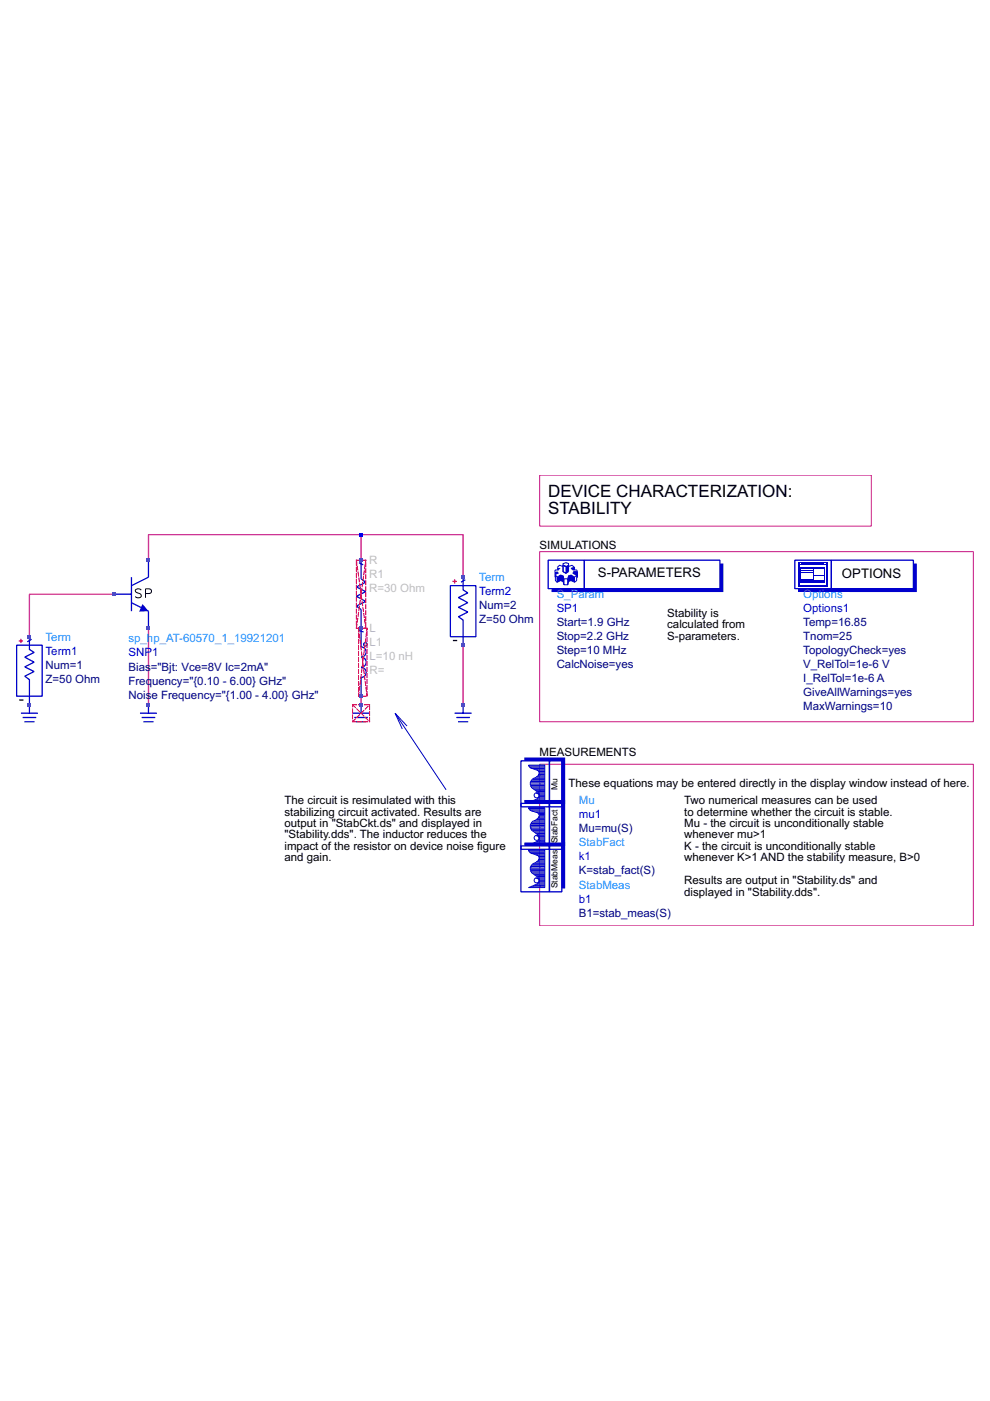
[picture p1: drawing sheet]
<svg xmlns="http://www.w3.org/2000/svg" width="210mm" height="297mm" viewBox="0 0 210 297" stroke-linecap="round" stroke-linejoin="round" font-family="sans-serif">
<g fill="none" stroke="#0000cd" stroke-width=".21">
<path d="M83.8 151.2l10.8 16.2M86.3 153.9l-2.5-2.7 1.5 3.4M112.1 180.3h3.4v7.9h-3.4l1.8-.7a1.05 1.05 0 0 0 .3-1.3l-1.5-1.2a1.38 1.38 0 0 1 .9-2.1l.5-.3 .1-.3a.66 .66 0 0 0-.1-1l-1.8-.5zM112.2 180.4h3.3M112.3 180.7h3.2M112.4 184h3.1M112.4 184.3h3.1M112.5 184.6h3M112.5 183.8h3M112.6 184.8h2.9M112.6 183.6h2.9M112.7 188h2.8"/>
<path d="M112.8 181h2.7M112.9 185.1h2.6M112.9 183.3h2.6M113.2 185.4h2.3M113.2 187.7h2.3M113.2 183h2.3M113.6 185.7h1.9M113.7 181.2h1.8M113.8 182.8h1.7M113.9 187.5h1.6M114 185.8h1.5M114.1 182.5h1.4"/>
<path d="M114.2 186.1h1.3M114.2 187.2h1.3M114.2 181.5h1.3M114.2 182.2h1.3M114.3 186.4h1.2M114.3 186.9h1.2M114.3 181.7h1.2M114.3 182h1.2M114.4 186.7h1.1"/>
<circle cx="113.8" cy="186.7" r=".54"/>
</g>
<path d="M76.6 113.4h21.6v9M76.6 113.4h-45.1v5.4M76.6 113.4v5.4M24.3 126h-18.1v9M31.5 133.2v16.2M98.2 136.8v12.6M76.6 147.6v1.8" fill="none" stroke="#c71585" stroke-width=".27"/>
<path d="M114.4 117h92v36h-92zM114.4 100.7h70.3v10.9h-70.3zM114.4 162h92v34.3h-92z" fill="none" stroke="#c71585" stroke-width=".21"/>
<path d="M110.5 179.3h6v9.8h-6zM116.5 179.3h2.6v9.8h-2.6z" fill="none" stroke="#0000cd" stroke-width=".27"/>
<g fill="#0000cd">
<path d="M113.5 186.2h.7l.1 .3-.1 .5a.77 .77 0 0 0-.7-.8z"/>
<path d="M111.2 178.6h8.6v9.8h-.7v-9.1h-7.9z"/>
</g>
<g fill="none" stroke="#0000cd" stroke-width=".21">
<path d="M112.1 162.2h3.4v8h-3.4l1.8-.8a1.05 1.05 0 0 0 .3-1.2l-1.5-1.2a1.38 1.38 0 0 1 .9-2.2l.5-.2 .1-.3a.66 .66 0 0 0-.1-1l-1.8-.5zM112.2 162.4h3.3M112.3 162.7h3.2M112.4 166h3.1M112.4 166.3h3.1M112.5 166.5h3M112.5 165.7h3M112.6 166.8h2.9M112.6 165.6h2.9M112.7 170h2.8M112.8 162.9h2.7M112.9 167.1h2.6"/>
<path d="M112.9 165.3h2.6M113.2 167.4h2.3M113.2 169.7h2.3M113.2 165h2.3M113.6 167.6h1.9M113.7 163.2h1.8M113.8 164.7h1.7M113.9 169.4h1.6M114 167.8h1.5M114.1 164.5h1.4M114.2 168.1h1.3M114.2 169.2h1.3"/>
<path d="M114.2 163.5h1.3M114.2 164.2h1.3M114.3 168.4h1.2M114.3 168.9h1.2M114.3 163.7h1.2M114.3 163.9h1.2M114.4 168.6h1.1"/>
<circle cx="113.8" cy="168.6" r=".54"/>
</g>
<path d="M110.5 161.3h6v9.8h-6zM116.5 161.3h2.6v9.8h-2.6z" fill="none" stroke="#0000cd" stroke-width=".27"/>
<g fill="#0000cd">
<path d="M113.5 168.2h.7l.1 .2-.1 .6a.77 .77 0 0 0-.7-.8z"/>
<path d="M111.2 160.6h8.6v9.7h-.7v-9h-7.9z"/>
</g>
<g fill="none" stroke="#0000cd" stroke-width=".21">
<path d="M112.1 171.2h3.4v8h-3.4l1.8-.8a1.05 1.05 0 0 0 .3-1.2l-1.5-1.2a1.38 1.38 0 0 1 .9-2.1l.5-.3 .1-.3a.66 .66 0 0 0-.1-1l-1.8-.5zM112.2 171.4h3.3M112.3 171.7h3.2M112.4 175h3.1M112.4 175.3h3.1M112.5 175.6h3M112.5 174.8h3M112.6 175.8h2.9M112.6 174.6h2.9M112.7 179h2.8M112.8 172h2.7M112.9 176.1h2.6"/>
<path d="M112.9 174.3h2.6M113.2 176.4h2.3M113.2 178.7h2.3M113.2 174h2.3M113.6 176.6h1.9M113.7 172.2h1.8M113.8 173.8h1.7M113.9 178.4h1.6M114 176.8h1.5M114.1 173.5h1.4M114.2 177.1h1.3M114.2 178.2h1.3"/>
<path d="M114.2 172.5h1.3M114.2 173.2h1.3M114.3 177.4h1.2M114.3 177.9h1.2M114.3 172.7h1.2M114.3 172.9h1.2M114.4 177.6h1.1"/>
<circle cx="113.8" cy="177.6" r=".54"/>
</g>
<path d="M110.5 170.3h6v9.8h-6zM116.5 170.3h2.6v9.8h-2.6z" fill="none" stroke="#0000cd" stroke-width=".27"/>
<g fill="#0000cd">
<path d="M113.5 177.2h.7l.1 .3-.1 .5a.77 .77 0 0 0-.7-.8z"/>
<path d="M111.2 169.6h8.6v9.7h-.7v-9h-7.9z"/>
</g>
<g fill="none" stroke="#0000cd" stroke-width=".27">
<path d="M76.1 119.3l.9 .5M76.6 118.8v3.9l.9 .8-1.9 .9 1.9 1-1.9 1 1.9 1.1-1.9 1 1 .7v8a1.08 1.08 0 0 1 1 1 1.08 1.08 0 0 1-1 1.1 1.08 1.08 0 0 1 1 1.1 1.08 1.08 0 0 1-1 1.1 1.08 1.08 0 0 1 1 1.1 1.08 1.08 0 0 1-1 1v4M116.2 118.8h7.7v6h-7.7zM123.9 118.8h28.7v6h-28.7zM76 133.6l1.1 .4"/>
<circle cx="77.5" cy="136.6" r=".36"/>
</g>
<g fill="none" stroke="#0000cd" stroke-width=".21">
<path d="M119.4 119.5l.6-.2 .6 .2v.3l-.6 .3-.6-.3zM119.4 119.8v1.4l.6 .4 .6-.4v-1.4M118.1 122.4l.7-.5v1.2l-.7 .4zM118.1 122.4l-.3-.5v1.2l.3 .4M118.5 120.8h-.7l-.2 .4M118.8 121.9l.6 .2v1.2l-.6-.2M119.4 120.1l-.7-.3-.6 .5M119.4 122.1l.2 .6M119.4 123.3l.2 .7M119.6 122.7h.8M119.6 124h.8M119.6 122.7v1.3"/>
<path d="M120.4 122.7v1.3M120.6 120.1l.7-.3 .5 .5M120.6 122.1l-.2 .6M120.6 123.3l-.2 .7M121.1 121.9l.7 .5v1.1l-.7-.4zM121.1 121.9l-.5 .2v1.2l.5-.2M121.8 122.4l.5-.5v1.2l-.5 .4M121.8 120.8v-.5l-.7 .2 .4 .3h.8l.1 .4M122.4 121.2v1.2h-.1M122.4 121.2h-.8l-.1 .4 .8 .3"/>
</g>
<g fill="#0000cd">
<path d="M117.6 121.2h.7l.2 .4-.7 .3v.5h-.2z"/>
<path d="M118.1 120.3l.7 .2-.3 .3h-.4z"/>
<path d="M118.8 121.9l.6 .2 .2 .6v1.3l-.2-.7-.6-.2z"/>
<path d="M121.1 120.5l.7-.2v.5h-.3z"/>
<path d="M121.6 121.2h.8v1.2h-.1v-.5l-.8-.3z"/>
<path d="M121.1 121.9l.7 .5v1.1l-.7-.4z"/>
<path d="M120.6 122.1l.5-.2v1.2l-.5 .2z"/>
<path d="M118.1 122.4l.7-.5v1.2l-.7 .4z"/>
<path d="M120.6 122.1v1.2l-.2 .7v-1.3z"/>
</g>
<path d="M119.4 119.8l.6 .3v1.5l-.6-.4zM119.4 119.8l.6 .3" fill="none" stroke="#0000cd" stroke-width=".21"/>
<g fill="#0000cd">
<path d="M120 120.1l.6-.3v1.4l-.6 .4z"/>
<path d="M116.9 124.8h35.7v-5.3h.8v6h-36.5z"/>
</g>
<path d="M168.5 118.8h7.8v6h-7.8zM176.3 118.8h17.4v6h-17.4z" fill="none" stroke="#0000cd" stroke-width=".27"/>
<path d="M169.8 120.5v3.1M169.9 120.9h2.6M169.9 121.5h2.6M169.9 123.5h4.8M172.7 122h2M174.8 120.5v3.1" fill="none" stroke="#0000cd" stroke-width=".21"/>
<path d="M169.9 122.9h2.6v.6h-2.6z" fill="#0000cd"/>
<path d="M169.1 124.2h6.4M172.7 123.3h2" fill="none" stroke="#0000cd" stroke-width=".36"/>
<path d="M169.7 120.6h5.2M169.7 120.4h5.2M172.6 120.7v2.8" fill="none" stroke="#0000cd" stroke-width=".21"/>
<g fill="#0000cd">
<path d="M180.1 124.8h13.6v-5.3h.7v6h-14.3z"/>
<path d="M169.3 124.8h10.8v.7h-10.8z"/>
</g>
<path d="M169.1 119.2h6.4M169.5 119.8h5.6" fill="none" stroke="#0000cd" stroke-width=".21"/>
<path d="M169.3 119.3v4.7M169.9 119.5h4.7M175.3 119.3v4.7" fill="none" stroke="#0000cd" stroke-width=".36"/>
<path d="M96 135.8h.9M4.1 148.4h.9" fill="none" stroke="#000" stroke-width=".27"/>
<g fill="none" stroke="#0000cd" stroke-width=".27">
<path d="M31.5 118.8v3.6l-3.6 1.8M3.5 136.8h5.4v10.8h-5.4zM6.2 135v2.7l1 .6-2 1 2 1.1-2 1 2 1-2 1 1 .7v7.1M6.7 135.5l-.9 .6M24.3 126h3.6M27.9 127.8l3.6 1.8v3.6M27.9 122.4v7.2M95.5 124.2h5.4v10.8h-5.4zM98.2 122.4v2.7l1 .6-2 1 2 1.1-2 1 2 1-2 1 1 .7v5.3M98.6 122.9l-.9 .6M4.4 151.2h3.6M4.8 152.1h2.9"/>
<path d="M5.2 153h2.1M29.7 151.2h3.6M30 152.1h2.9M30.4 153h2.2M31.5 149.4v1.8M74.8 151.2h3.6M75.1 152.1h2.9M75.5 153h2.1M76.6 149.4v1.8M96.4 151.2h3.6M96.8 152.1h2.8M97.1 153h2.2"/>
<path d="M98.2 149.4v1.8"/>
</g>
<path d="M4 135.9h.9M4.4 135.4v.9M95.9 123.3h.9M96.4 122.8v.9" fill="none" stroke="#ff4500" stroke-width=".27"/>
<path d="M29.9 125.1a.71 .71 0 0 0-.6-.3 .71 .71 0 0 0-.6 .5l.2 .3 .9 .3 .1 .6a.83 .83 0 0 1-1.2 0M30.9 125.8h.8a.5 .5 0 0 0 .4-.5 .5 .5 0 0 0-.4-.5h-.8v1.9" fill="none" stroke="#000" stroke-width=".21"/>
<path d="M30.2 128.1l1.3 1.5-2 .1z" fill="#0000cd"/>
<path d="M75.6 118.8h1.9v14.4h-1.9zM75.6 118.8l1.9 14.4M75.6 133.2l1.9-14.4M76 133.2h1.8v14.4h-1.8zM76 133.2l1.8 14.4M74.8 149.4h3.6v3.6h-3.6zM74.8 153l3.6-3.6M74.8 149.4l3.6 3.6M76 147.6l1.8-14.4" fill="none" stroke="#f00" stroke-width=".21" stroke-dasharray=".8 .4"/>
<g fill="#4169e1">
<path d="M5.9 149.1h.7v.7h-.7z"/>
<path d="M5.9 134.6h.7v.8h-.7z"/>
<path d="M23.9 125.6h.7v.7h-.7z"/>
<path d="M31.1 149.1h.7v.7h-.7z"/>
<path d="M31.1 132.8h.7v.7h-.7z"/>
<path d="M31.1 118.4h.7v.7h-.7z"/>
<path d="M76.2 149.1h.7v.7h-.7z"/>
<path d="M76.2 147.3h.7v.7h-.7z"/>
<path d="M76.2 132.8h.7v.7h-.7z"/>
<path d="M76.2 118.4h.7v.7h-.7z"/>
</g>
<path d="M76.2 113h.7v.7h-.7z" fill="#00f"/>
<g fill="#4169e1">
<path d="M97.8 149.1h.8v.7h-.8z"/>
<path d="M97.8 136.4h.8v.8h-.8z"/>
<path d="M97.8 122h.8v.7h-.8z"/>
</g>
<g font-size="3.6">
<text x="116.2" y="105.3">DEVICE CHARACTERIZATION:</text>
<text x="116.2" y="108.9">STABILITY</text>
</g>
<g font-size="2.8">
<text x="126.8" y="122.4">S-PARAMETERS</text>
<text x="178.5" y="122.6">OPTIONS</text>
</g>
<g font-size="2.4" fill="#bebebe">
<text x="78.3" y="119.6">R</text>
<text x="78.3" y="122.6">R1</text>
<text x="78.3" y="125.6">R=30 Ohm</text>
<text x="78.4" y="134">L</text>
<text x="78.4" y="137">L1</text>
<text x="78.4" y="143">R=</text>
<text x="78.4" y="140">L=10 nH</text>
</g>
<g font-size="2.4">
<text x="114.4" y="116.4">SIMULATIONS</text>
<text x="141.5" y="130.8">Stability is</text>
<text x="141.5" y="133.2">calculated from</text>
<text x="141.5" y="135.7">S-parameters.</text>
<text x="114.4" y="160.3">MEASUREMENTS</text>
<text x="120.6" y="166.9">These equations may be entered directly in the display window instead of here.</text>
<text x="60.3" y="170.5">The circuit is resimulated with this</text>
<text x="60.3" y="172.9">stabilizing circuit activated. Results are</text>
<text x="145.1" y="170.5">Two numerical measures can be used</text>
<text x="145.1" y="172.9">to determine whether the circuit is stable.</text>
<text x="60.3" y="175.3">output in &quot;StabCkt.ds&quot; and displayed in</text>
<text x="60.3" y="177.8">&quot;Stability.dds&quot;. The inductor reduces the</text>
<text x="145.1" y="175.3">Mu - the circuit is unconditionally stable</text>
<text x="145.1" y="177.8">whenever mu&gt;1</text>
<text x="60.3" y="180.2">impact of the resistor on device noise figure</text>
<text x="60.3" y="182.6">and gain.</text>
<text x="145.1" y="180.2">K - the circuit is unconditionally stable</text>
<text x="145.1" y="182.6">whenever K&gt;1 AND the stability measure, B&gt;0</text>
<text x="145.1" y="187.5">Results are output in &quot;Stability.ds&quot; and</text>
<text x="145.1" y="189.9">displayed in &quot;Stability.dds&quot;.</text>
</g>
<g font-size="2.4" fill="#1e90ff">
<text x="101.6" y="123.2">Term</text>
<text x="118" y="126.7">S_Param</text>
<text x="170.3" y="126.7">Options</text>
<text x="9.7" y="135.9">Term</text>
<text x="27.2" y="136.2">sp_hp_AT-60570_1_19921201</text>
<text x="122.7" y="170.4">Mu</text>
<text x="122.7" y="179.4">StabFact</text>
<text x="122.7" y="188.4">StabMeas</text>
</g>
<g font-size="2.4" fill="#00f">
<text x="101.6" y="126.2">Term2</text>
<text x="118" y="129.7">SP1</text>
<text x="170.3" y="129.7">Options1</text>
<text x="9.7" y="138.8">Term1</text>
<text x="27.2" y="139.2">SNP1</text>
<text x="122.7" y="173.4">mu1</text>
<text x="122.7" y="182.4">k1</text>
<text x="122.7" y="191.4">b1</text>
</g>
<g font-size="2.4" fill="#000080">
<text x="101.6" y="129.2">Num=2</text>
<text x="101.6" y="132.2">Z=50 Ohm</text>
<text x="118" y="135.7">Stop=2.2 GHz</text>
<text x="118" y="132.7">Start=1.9 GHz</text>
<text x="170.3" y="135.7">Tnom=25</text>
<text x="170.3" y="132.7">Temp=16.85</text>
<text x="9.7" y="141.8">Num=1</text>
<text x="27.2" y="142.2">Bias</text>
<text x="32" y="142.2">=&quot;Bjt: Vce=8V Ic=2mA&quot;</text>
<text x="118" y="141.6">CalcNoise=yes</text>
<text x="118" y="138.6">Step=10 MHz</text>
<text x="170.3" y="141.6">V_RelTol=1e-6 V</text>
<text x="170.3" y="138.6">TopologyCheck=yes</text>
<text x="9.7" y="144.8">Z=50 Ohm</text>
<text x="27.2" y="148.1">Nois</text>
<text x="27.2" y="145.1">Frequency=&quot;{0.10 - 6.00} GHz&quot;</text>
<text x="32.1" y="148.1">e Frequency=&quot;{1.00 - 4.00} GHz&quot;</text>
<text x="170.3" y="147.6">GiveAllWarnings=yes</text>
<text x="170.3" y="144.6">I_RelTol=1e-6 A</text>
<text x="170.3" y="150.5">MaxWarnings=10</text>
<text x="122.7" y="176.3">Mu=mu(S)</text>
<text x="122.7" y="185.3">K=stab_fact(S)</text>
<text x="122.7" y="194.4">B1=stab_meas(S)</text>
</g>
<g font-size="1.8">
<text x="118.2" y="167.4" transform="rotate(-90 118.2 167.4)">Mu</text>
<text x="118.2" y="178.8" transform="rotate(-90 118.2 178.8)">StabFact</text>
<text x="118.2" y="188.4" transform="rotate(-90 118.2 188.4)">StabMeas</text>
</g>
</svg>
